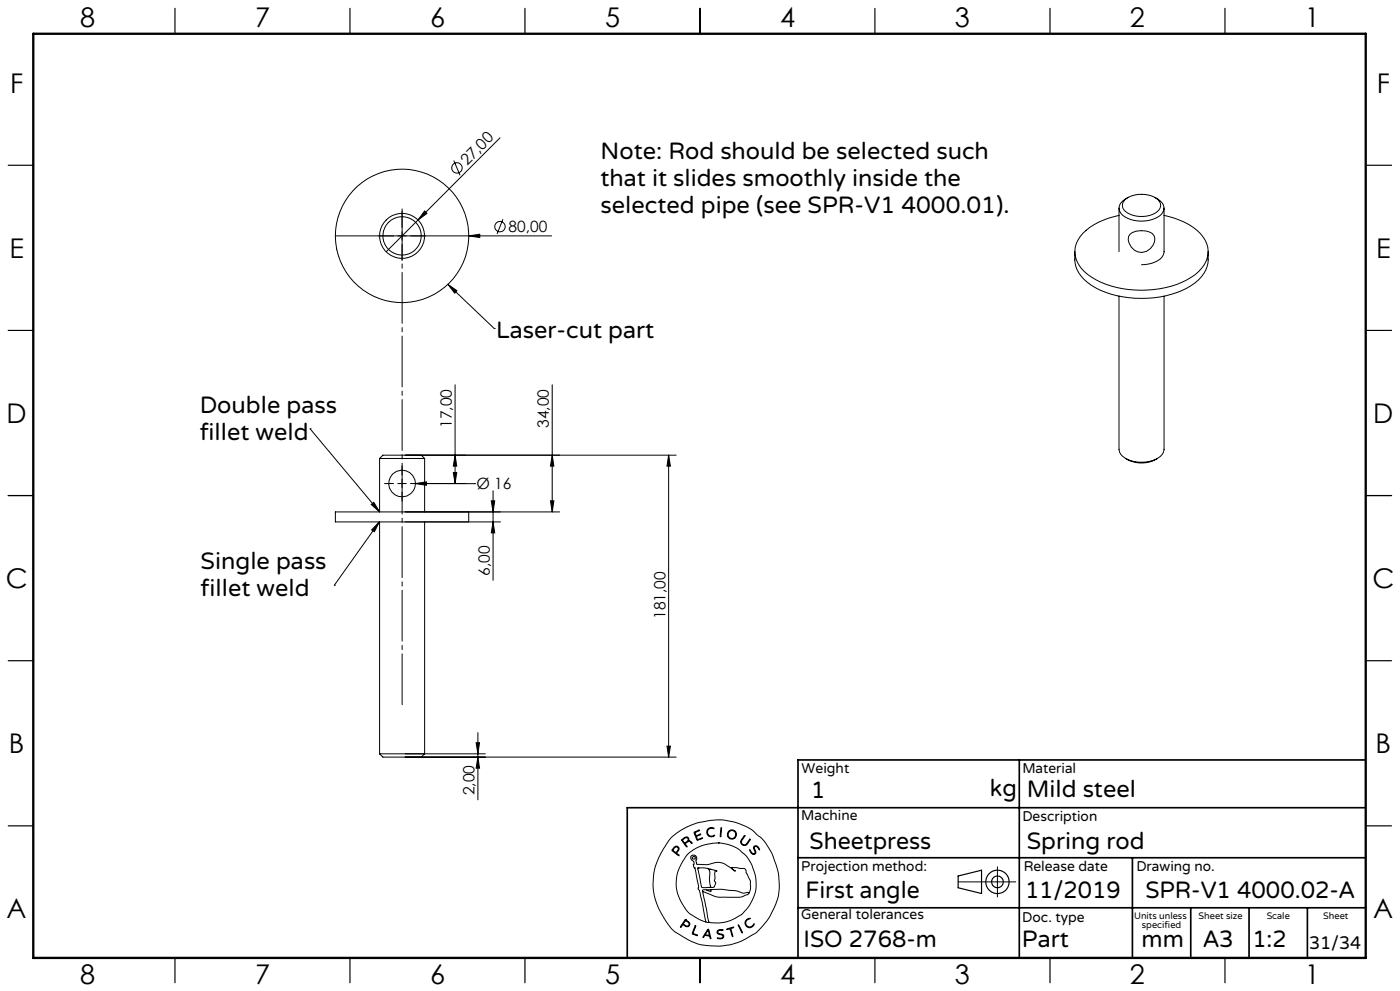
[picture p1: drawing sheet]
<svg xmlns="http://www.w3.org/2000/svg" width="420mm" height="297mm" viewBox="0 0 420 297" stroke-linecap="round" stroke-linejoin="round" font-family="sans-serif">
<g fill="none" stroke="#000" stroke-width=".3">
<path d="M136.1 48.1l1.9 4.4M150 41.3l-24.6 24.6M337.4 60a8.3 8.3 0 0 1 10.1 0 2.36 2.36 0 0 1-.9 3.8 8.3 8.3 0 0 1-9.5-.9 2.2 2.2 0 0 1 .3-2.9zM338.4 59.2a3.4 3.4 0 0 0-2.5 4.1 7.5 7.5 0 0 0 7.7 2.9l2.1-.4a4 4 0 0 0 3.5-3.7 4.5 4.5 0 0 0-2.7-2.9M100.6 70.7h64.9M120.6 63.3v4.9M120.6 69.4v2.6M120.6 73.2v4.9M125.4 65.9l-9.5 9.6M127.4 63.2l.7 .8-2.7 1.9zM140.6 70.7l3.3-.5v1zM150.9 65.7l-1.8 4.4"/>
<path d="M322.4 75.4a9.7 9.7 0 0 0 5.1 10.1 30.8 30.8 0 0 0 29.9 .1 9.8 9.8 0 0 0 5-10.2M335.7 64.6a19.8 19.8 0 0 0-11.7 6.3 7.5 7.5 0 0 0 1.3 10.4 26.4 26.4 0 0 0 19 5.6 24.1 24.1 0 0 0 15.3-5.5 7.7 7.7 0 0 0-.5-12.3 21.4 21.4 0 0 0-9.9-4.5M335.7 62.4v13M338.9 70.3a6.3 6.3 0 0 1 6.8-.3 2.63 2.63 0 0 1 .2 3.5 3.9 3.9 0 0 1-4.8 1.9 3.9 3.9 0 0 1-2.5-4.5zM349.2 62.4v13a4 4 0 0 1-3.6 3.5l-3.2 .4M134.4 85.2l13.9 13.3M134.4 85.2l2.7 1.9-.7 .8zM148.3 98.5h.1M335.7 88.8v45.9a3.7 3.7 0 0 0 2.6 3 9.7 9.7 0 0 0 10.4-1.5l.5-1.5v-45.9M136.5 115.3v29.6M165.7 115.3v38.1M93 128.5h.1"/>
<path d="M93 128.5l20.9 24.9M113.9 137.4h13.5M113.9 137.4l1-1h11.5l1 1M113.9 137.4v16M120.6 139.6v2.8M121.5 136.4h81.3M127.4 137.4v16M136.5 136.4l.5 3.3h-1zM165.7 136.4l.5 3.3h-1.1zM200.6 136.4l.5 3.3h-1zM200.6 136.4v90.5M337.7 137.4a9.1 9.1 0 0 0 9.5 0"/>
<path d="M100.6 153.4h40v3h-40zM111.4 151.2l.7-.6 1.8 2.8zM113.8 156.4l-13.5 19M113.8 156.4l-1.5 3-.8-.6zM113.9 156.4v69.5M115.4 144.9h2.7M119.3 144.9h2.6M120.6 143.6v2.6M120.6 147.5v2.7M121.5 156.4h28.6M123.2 144.9l19.2 .1M124.6 144.9l3.3-.5v1z"/>
<path d="M127.4 156.4v69.5M136 141.6h1l-.5 3.3zM142.4 145h.1M147.4 150.1h1l-.5 3.3zM147.9 156.4l.5 3.3h-1zM147.9 147.1v26.8M165.1 150.1h1.1l-.5 3.3zM167.9 153.4h-46.4M100.3 175.4h.1M143.4 219.6v20.1M113.9 225.9h13.5M113.9 225.9l1 1h11.5l1-1"/>
<path d="M121.5 225.9h24.1M121.5 226.9h81.3M142.8 222.6h1.1l-.5 3.3zM143.4 226.9l.5 3.3h-1.1zM200.1 223.6h1l-.5 3.3zM201.3 251.1l2.8-2.2 4.5-2.1 4.8-1 3.2-.1 3.7 .7 3.3 1.2 2 1.1 2.8 2.4 1.5 1.8 1.8 3.2 1.8 5.3 .3 3.5-.2 3-.8 2.8-1.7 3.7-1.8 2.5a16.5 16.5 0 0 1-6.7 5l-3.3 1.2-2.9 .4h-3.4l-2.9-.4-3.7-1.5-3.8-2.3-1.1-.9-1.2-1.6-2.3-3.7-1.2-2.8-.6-2.2-.3-3.1 .3-3.5 .9-3.2 2-4zM202 254.1l.7-.5 .6 .1 .4 .6-.1 .6a.64 .64 0 0 0-.3 1.1l.4 .5-1.7-1.2a.52 .52 0 0 1-.4-.5 .52 .52 0 0 1 .4-.6zM202.4 254l.4-.2 .5 .1 .2 .5-.2 .4a.73 .73 0 0 1-.7 .6 .73 .73 0 0 1-.7-.7zM204.5 251.6l1.1-.7h.6l.4 .3 .1 .8 .6 .2 .3 .5-.8-.5-.6 .2a.61 .61 0 0 0-.6 .5 .61 .61 0 0 0 .5 .7l-.1 .3-1.5-2zM204.8 251.7l.8-.6h.6l.2 .6-.5 .6a.52 .52 0 0 1-.6 .3 .52 .52 0 0 1-.4-.5zM208.2 249.4l1.7-.6-1 .5a.57 .57 0 0 0-.2 .9 .57 .57 0 0 0 .9 0l.6-.2-.8 .5a.46 .46 0 0 0-.5 .4 .46 .46 0 0 0 .3 .5l.1 .2 1.5-.5-1.7 .7zM212.3 248.5l.8-.5 1 .2 .1 .2-.9-.2-.7 .3-.3 .5v.7l.1 .4 .6 .4 1.3-.2a.53 .53 0 0 1-.3 .5 .53 .53 0 0 1-.5 0l-.9-.2-.4-.4-.2-1z"/>
<path d="M215.5 252.6l2.7 .4 3 1.2 2.3 1.9 .9 1.2 1.3 2.2 1.1 3.8-.1 3.5-.8 2.5a11.7 11.7 0 0 1-8.9 7.2l-2.6 .1-1.7-.2M215.5 252.6l-4.1 .6-3.4 1.5-2.1 1.8-2.1 3.5-.5 1.4-.4 2 .1 3 .9 2.9 2 3.4a9.1 9.1 0 0 0 4 2.9l1.9 .8M215.5 252.6h.1M216.3 248.1h.2v.6l-.2 1.9-.2 .2zM223.3 250.5l.1-.1 .1 .2-1.1 1.6 .2 .7 .7 .3a3.3 3.3 0 0 0 1.7-1.7v.2l-1 1.5-.4 .2-.7-.1-.6-.5-.1-.6zM224.9 254.7l.7 .9 .5 .3 .4-.3-.4-1.4 .2-.6h.9l.7 1-.1 .1-.9-1-.5 .1-.1 .4 .5 1.4-.6 .5-.9-.5zM299.2 259.8v9M205.6 275.6l-1.4 2-.1 .2h.2a.69 .69 0 0 1 .6-.6 .69 .69 0 0 1 .8 .4l.9 .1 .3-.9-1.3-1.2M205.6 275.6h.1M205.6 275.9l-.3 .5M205.7 275.9l1 .9-.1 .6-.6 .1a.7 .7 0 0 1-.9-.9l.2-.2M205.7 275.9h.1"/>
<path d="M208.5 277.5l.2-.1v.2l-.5 1.4a.56 .56 0 0 0-.2 .7 .56 .56 0 0 0 .7 .3l.5 .4-1.6-.6zM209.3 260.2l2.3-.1 3.1 .8 .4 .3a.35 .35 0 0 0-.5-.2 .35 .35 0 0 0-.1 .5v1.8l-.2 .7 .4 .8-.4 1-.5 .2h-2.6a.85 .85 0 0 1-.8-.2 .85 .85 0 0 1-.1-.9zM209.4 260.1h.1M210.8 267.2l1.9 9.2M210.8 267.2l3.7 1.5 1.3 .2h6.3l2.1-.8 .4-.3M211.8 276.4h.9M211.9 266.7h-1.1v.5M212.1 260.2a2.12 2.12 0 0 1 .8 2.7v1.9l.3 .9-.3 .2M212.3 278.6l.1-.1a4.3 4.3 0 0 1 .9 2.6v.2h-.2a.74 .74 0 0 0-.8-.8l-.2-.1a.82 .82 0 0 0-1.1 .6l-.1-.3zM212.3 278.9l.4 .9a.4 .4 0 0 1-.1 .6 .4 .4 0 0 1-.6-.2l-.4-.1zM212.4 278.9h.1M212.7 276.4h.1"/>
<path d="M213 260.6h.1M213.3 266.6l3.2-.1 4.2 .4 2.3 .8 1.1-.2a.3 .3 0 0 1 .4-.1 .3 .3 0 0 1 .1 .4M213.3 266.6v.6l-1.4-.5M213.3 266.6l-1.4 .1M215.3 278.9l.6-.3 1 .1v.2h-1.4l-.2 .6 .3 .2 1.4 .5 .1 .5-.2 .4-.6 .3-1.1-.2h1.1l.6-.5-.3-.5-1.4-.5-.1-.4zM218 278.4l2.1-.5-.8 .4 .5 2.4-.8-2.3-.8 .2zM221.5 277.2l1.2 2.2v.2zM221.5 277.1h.1M224 275.6l.7-.4 .3 .1-.8 .4-.4 .6v.6l.5 .7 .9 .2 .9-.9a.41 .41 0 0 1 .1 .5 .41 .41 0 0 1-.4 .2l-1 .5-.9-.5-.4-1.1zM224.6 267.8l.5-1.4v-2.3l-1.7-3.8-3.9-.3 .3 .5 .8 .6h-.1l-3.1-2.2-1.7-.5-3.6 .7-3-.1-.3-.9 .3-.8-.3-.7-.6-.3-.7 .1-.3 .4v.4l1 1.1-.1 1.4 .4 .5 1.1 5.4-.2 .8 .4 .4 .3 1.1 1.7 8.5M287.4 264.3h17.3"/>
<circle cx="137.1" cy="50.3" r="1.56"/>
<circle cx="120.6" cy="70.7" r="20"/>
<circle cx="120.6" cy="70.7" r="6.7"/>
<circle cx="120.6" cy="70.7" r="5.7"/>
<circle cx="150" cy="67.9" r="1.56"/>
<circle cx="120.6" cy="144.9" r="4"/>
<circle cx="208.1" cy="257.1" r=".44"/>
<circle cx="219.5" cy="250.1" r="1.17"/>
<circle cx="219.6" cy="250.1" r="1.38"/>
</g>
<g fill="none" stroke="#000" stroke-width=".35">
<path d="M52.5 2.5v7.5M105 2.5v7.5M157.5 2.5v7.5M210 2.5v7.5M262.5 2.5v7.5M315 2.5v7.5M367.5 2.5v7.5M2.5 49.5h7.5M410 49.5h7.5M2.5 99h7.5M410 99h7.5M2.5 148.5h7.5"/>
<path d="M410 148.5h7.5M2.5 198h7.5M410 198h7.5M2.5 247.5h7.5M410 247.5h7.5M287.4 262.5l7.1-1.7v7l-7.1-1.7zM52.5 287v7.5M105 287v7.5M157.5 287v7.5M210 287v7.5M262.5 287v7.5M315 287v7.5"/>
<path d="M367.5 287v7.5"/>
<circle cx="299.2" cy="264.3" r="3.5"/>
<circle cx="299.2" cy="264.3" r="1.75"/>
</g>
<path d="M120.6 211.3v-148.8" fill="none" stroke="#000" stroke-width=".3" stroke-dasharray="15.2 1.3 1.3 1.3" stroke-dashoffset="-.1"/>
<path d="M305.8 227.7v59.2M409.7 227.7h-170.3v59.2M239.4 257.1h170.3M339.7 257.1v29.9M409.7 242.1h-221.5v45M239.4 272.1h170.3M357.2 272.1v14.8M374.7 272.1v14.8M392.2 272.1v14.8" fill="none" stroke="#000" stroke-width=".5"/>
<path d="M10 10.1h399.7v277h-399.7z" fill="none" stroke="#000" stroke-width=".7"/>
<g fill="#000">
<path d="M127.4 63.2l.7 .8-2.7 1.9zM140.6 70.7l3.3-.5v1z"/>
<path d="M165.7 136.4l.5 3.3h-1.1zM165.1 150.1h1.1l-.5 3.3z"/>
<path d="M113.8 156.4l-1.5 3-.8-.6zM111.4 151.2l.7-.6 1.8 2.8zM124.6 144.9l3.3-.5v1zM134.4 85.2l2.7 1.9-.7 .8z"/>
<path d="M136 141.6h1l-.5 3.3zM136.5 136.4l.5 3.3h-1z"/>
<path d="M142.8 222.6h1.1l-.5 3.3zM143.4 226.9l.5 3.3h-1.1zM200.6 136.4l.5 3.3h-1zM200.1 223.6h1l-.5 3.3zM147.4 150.1h1l-.5 3.3zM147.9 156.4l.5 3.3h-1z"/>
</g>
<g font-size="8.1">
<text x="24" y="8">8</text>
<text x="76.5" y="8">7</text>
<text x="129" y="8">6</text>
<text x="181.5" y="8">5</text>
<text x="234" y="8">4</text>
<text x="286.5" y="8">3</text>
<text x="339" y="8">2</text>
<text x="391.5" y="8">1</text>
<text x="3" y="27.7">F</text>
<text x="413" y="27.7">F</text>
<text x="2.8" y="77.2">E</text>
<text x="412.8" y="77.2">E</text>
<text x="2" y="126.7">D</text>
<text x="412" y="126.7">D</text>
<text x="1.7" y="176.2">C</text>
<text x="411.7" y="176.2">C</text>
<text x="2.7" y="225.7">B</text>
<text x="412.7" y="225.7">B</text>
<text x="2" y="275.2">A</text>
<text x="412" y="275.2">A</text>
<text x="24" y="295">8</text>
<text x="76.5" y="295">7</text>
<text x="129" y="295">6</text>
<text x="181.5" y="295">5</text>
<text x="234" y="295">4</text>
<text x="286.5" y="295">3</text>
<text x="339" y="295">2</text>
<text x="391.5" y="295">1</text>
</g>
<g font-size="7.1">
<text x="180.2" y="47.6">Note: Rod should be selected such</text>
<text x="180.2" y="55.7">that it slides smoothly inside the</text>
<text x="180.2" y="63.7">selected pipe (see SPR-V1 4000.01).</text>
<text x="148.8" y="101.3">Laser-cut part</text>
<text x="59.9" y="123.7">Double pass</text>
<text x="59.9" y="131.8">fillet weld</text>
<text x="60.2" y="170.7">Single pass</text>
<text x="60.2" y="178.7">fillet weld</text>
<text x="243.3" y="239.1">1</text>
<text x="297" y="238.5">kg</text>
<text x="308" y="239">Mild steel</text>
<text x="242.9" y="254.4">Sheetpress</text>
<text x="308" y="254.4">Spring rod</text>
<text x="241.6" y="269.2">First angle</text>
<text x="307.5" y="269.2">11/2019</text>
<text x="343.6" y="269.2">SPR-V1 4000.02-A</text>
<text x="241.1" y="283.7">ISO 2768-m</text>
<text x="306.6" y="283.9">Part</text>
<text x="342.5" y="283.9">mm</text>
<text x="360.9" y="283.9">A3</text>
<text x="375.7" y="283.9">1:2</text>
</g>
<text font-size="5.4" x="392.7" y="284.3">31/34</text>
<g font-size="4.7">
<text x="140.1" y="49.7" transform="rotate(-45 140.1 49.7)">27,00</text>
<text x="152.6" y="69.6">80,00</text>
<text x="135.5" y="128.2" transform="rotate(-90 135.5 128.2)">17,00</text>
<text x="164.7" y="128.2" transform="rotate(-90 164.7 128.2)">34,00</text>
<text x="143" y="146.7">Ø 16</text>
<text x="146.9" y="172.6" transform="rotate(-90 146.9 172.6)">6,00</text>
<text x="199.6" y="185.5" transform="rotate(-90 199.6 185.5)">181,00</text>
<text x="142.4" y="238.4" transform="rotate(-90 142.4 238.4)">2,00</text>
</g>
<g font-size="4.2">
<text x="240.5" y="231.7">Weight</text>
<text x="306.7" y="231.7">Material</text>
<text x="240.4" y="245.9">Machine</text>
<text x="306.7" y="246.1">Description</text>
<text x="240.4" y="261.1">Projection method:</text>
<text x="307.1" y="261">Release date</text>
<text x="340.9" y="261">Drawing no.</text>
<text x="240.4" y="275.6">General tolerances</text>
<text x="306.7" y="276.3">Doc. type</text>
</g>
<g font-size="2.8">
<text x="340.2" y="275.3">Units unless</text>
<text x="359.6" y="275.3">Sheet size</text>
<text x="380" y="275.3">Scale</text>
<text x="396.9" y="275.3">Sheet</text>
<text x="342.6" y="278.2">specified</text>
</g>
</svg>
